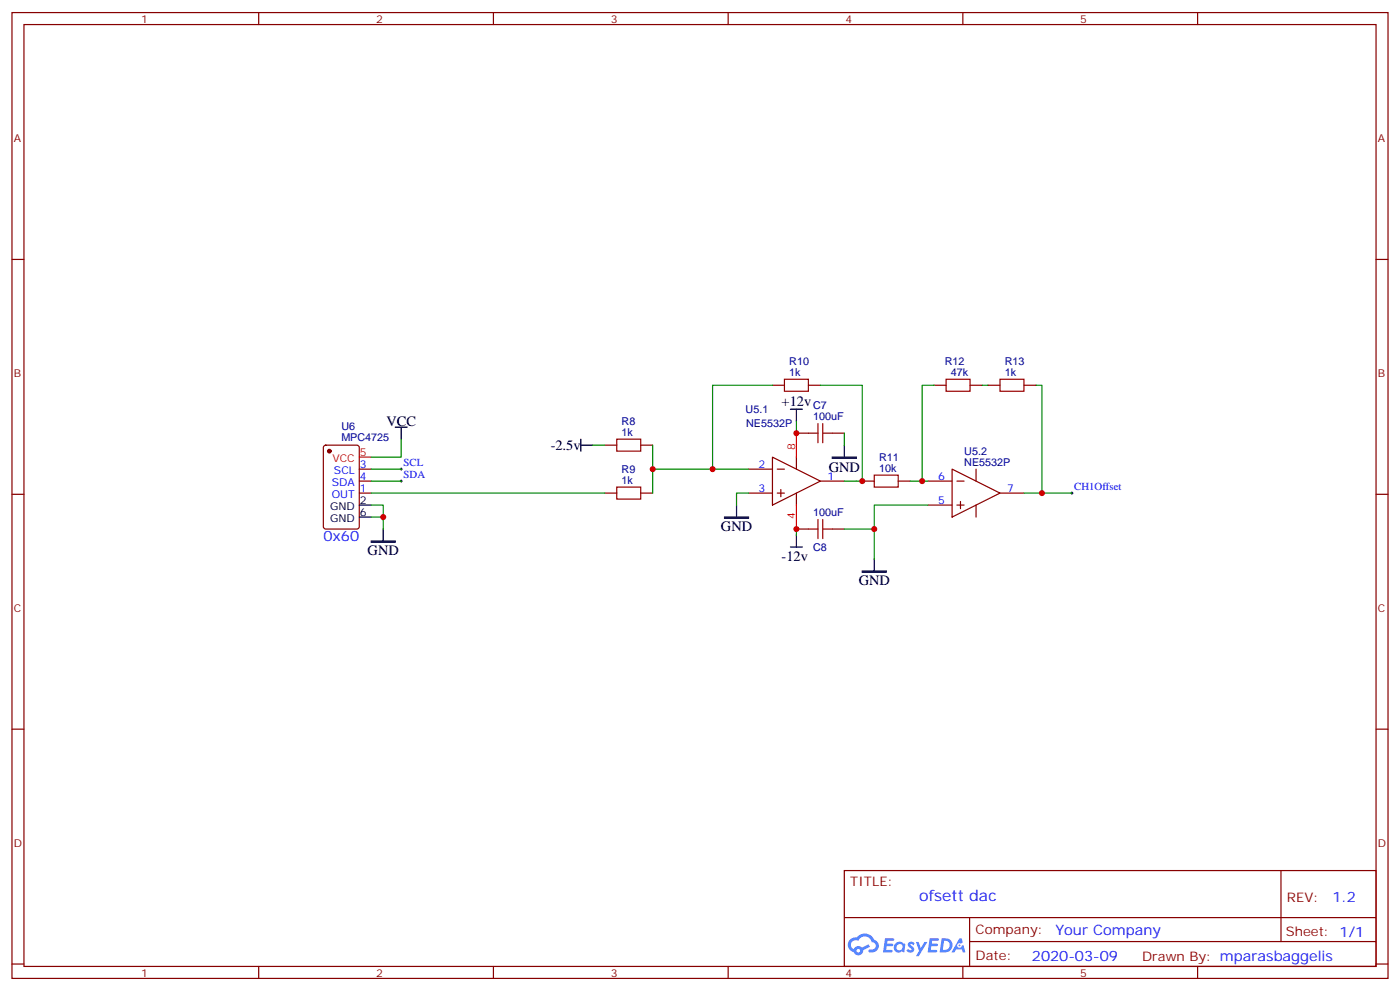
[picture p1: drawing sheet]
<svg xmlns="http://www.w3.org/2000/svg" width="412mm" height="292mm" viewBox="0 0 412 292" stroke-linecap="round" stroke-linejoin="round" font-family="sans-serif">
<g fill="none" stroke="#870000" stroke-width=".35">
<path d="M3.5 3.7h405.4v284.3h-405.4zM7.1 7.2h398.2v277.3h-398.2zM76.2 3.7v3.5M145.3 3.7v3.5M214.5 3.7v3.5M283.6 3.7v3.5M352.8 3.7v3.5M3.5 76.4h3.6M405.3 76.4h3.6M3.5 145.5h3.6M405.3 145.5h3.6M3.5 214.7h3.6"/>
<path d="M405.3 214.7h3.6M248.7 256.3h156.6v28.2h-156.6zM377.3 256.3v20.9M248.7 270.1h156.5M285.6 277.2h119.6M285.6 270.1v14.2M3.5 283.8h3.6M76.2 284.5v3.5M145.3 284.5v3.5M214.5 284.5v3.5M283.6 284.5v3.5M352.8 284.5v3.5"/>
<path d="M405.3 283.8h3.6"/>
</g>
<g fill="#5487ff">
<path d="M267.7 277.5a1.22 1.22 0 0 1 1.7 .2l-.4 .6a.47 .47 0 0 0-.3-.4 .47 .47 0 0 0-.5 .2l.1 .2a1.14 1.14 0 0 1 .8 1.8 1.14 1.14 0 0 1-1.9 0l-.2-.2 .5-.6 .7 .5a.29 .29 0 0 0 .3-.3 .29 .29 0 0 0-.2-.3 1.04 1.04 0 0 1-.6-1.7z"/>
<path d="M260.7 276.2h2.4l.3 .2-.2 .5-1.8 .1-.1 .8h1.5l.3 .4-.3 .4h-1.6l-.2 1.1h1.7l.2 .3-.2 .3-2.6 .1z"/>
<path d="M273.8 276.2h2.4l.3 .2-.1 .5-1.8 .1-.2 .8h1.6l.3 .4-.4 .4-1.6-.1-.1 1.1 1.7 .1 .2 .3-.2 .3-2.6 .1z"/>
<path d="M282.6 276.2h.7l.3 1.3-.6 .3a.69 .69 0 0 0-1 .3 .69 .69 0 0 0 .4 .9 .69 .69 0 0 0 .9-.6l.5-.2 .6 2.2h-.8l-.2-.9h-1.8l-.5 .9h-.8z"/>
<path d="M269.8 277.3h.8l.6 1.8 1.1-1.8h.9l-2.6 4.2h-.8l.9-1.5z"/>
<path d="M277.4 276.2l-.6 4.2h1.3a2.11 2.11 0 0 0 2.5-2.1 2.11 2.11 0 0 0-2.5-2.1zM278.1 277a1.39 1.39 0 0 1 1.7 1.4 1.39 1.39 0 0 1-1.8 1.2h-.3z"/>
<path d="M263.7 277.8a1.54 1.54 0 0 0-.1 2.2 1.54 1.54 0 0 0 2.2 .1l.6 .3 .3-2.3-.2-.3h-.4a1.49 1.49 0 0 0-2.4 0zM264 278.8a.94 .94 0 0 1 1.8 0 .94 .94 0 0 1-1.8 0z"/>
<path d="M250.4 276.6a2.18 2.18 0 0 0 1.1 3.7 1.44 1.44 0 0 0 1.6 .9 1.44 1.44 0 0 0 1.2-1.4l2-1.1-.5-.7-1.9 1a1.47 1.47 0 0 0-2.4 .4 1.39 1.39 0 0 1-.7-1.9 1.39 1.39 0 0 1 2-.5 2.12 2.12 0 0 1 2.2-1.3 2.12 2.12 0 0 1 1.9 1.7 1.14 1.14 0 0 1 1.1 1.4 1.14 1.14 0 0 1-1.7 .7 .43 .43 0 0 0-.5 .4 .43 .43 0 0 0 .4 .5 1.98 1.98 0 0 0 2.5-1.2 1.98 1.98 0 0 0-1.2-2.6 3.1 3.1 0 0 0-5.3-.6l-.9 .1zM252.3 279.9a.55 .55 0 0 1 1.1 0 .55 .55 0 0 1-1.1 0z"/>
<circle cx="282.6" cy="278.3" r=".26"/>
</g>
<g fill="none" stroke="#870000" stroke-width=".35">
<path d="M227.5 113.4h3.6M238.1 113.4h3.6M275.2 113.4h3.5M285.8 113.4h3.5M291 113.4h3.6M301.6 113.4h3.6M95.5 131.3l.5-.2h9.1l.7 .4v23.5l-.4 .7-9.4 .1-.7-.5-.1-23.5zM105.8 138.1h3.6M178.2 131.1h3.5M188.7 131.1h3.6M220.5 138.1h7M227.5 134.6l14.2 7-14.2 7.1z"/>
<path d="M229 138.1h2.1M234.6 134.6v3.5M234.6 127.5h3.5M245.2 127.5h3.5M280.5 138.1l14.1 7.1-14.1 7zM287.5 138.1v3.5M105.8 145.2h3.6M105.8 141.6h3.6M178.2 145.2h3.5M188.7 145.2h3.6M220.5 145.2h7M229 145.2h2.1"/>
<path d="M230 144.1v2.1M234.6 145.2v3.5M234.6 155.8h3.5M241.7 141.6h7M245.2 155.8h3.5M254 141.6h3.5M264.6 141.6h3.5M273.4 141.6h7.1M273.4 148.7h7.1M281.9 141.6h2.1M281.9 148.7h2.1M282.9 147.6v2.2"/>
<path d="M287.5 148.7v3.5M294.6 145.2h7"/>
</g>
<path d="M105.8 134.6h3.6M234.6 127.5v7.1M234.6 148.7v7.1" fill="none" stroke="#f00" stroke-width=".35"/>
<g fill="none" stroke="#a10000" stroke-width=".35">
<path d="M231.1 111.7h7v3.5h-7zM278.7 111.7h7.1v3.5h-7.1zM294.6 111.7h7v3.5h-7zM181.7 129.3h7v3.5h-7zM238.1 127.5h2.8M240.9 124.7v5.7M242.4 124.7v5.7M242.4 127.5h2.8M257.5 139.9h7.1v3.5h-7.1zM181.7 143.4h7v3.5h-7zM238.1 155.8h2.8M240.9 152.9v5.7"/>
<path d="M242.4 152.9v5.7M242.4 155.8h2.8"/>
</g>
<circle cx="97" cy="132.8" r=".53" fill="#870000" stroke="#870000" stroke-width=".35"/>
<g fill="none" stroke="#000" stroke-width=".35">
<path d="M116.4 125.8h3.5M118.2 125.8v3.5M171.1 131.1h3.5M171.1 129.3v3.5M232.8 120.5h3.6M234.6 120.5v3.5M248.7 131.1v3.5M105.8 148.7h3.6M105.8 152.2h3.6M112.9 155.8v3.5M217 148.7v3.5M234.6 157.5v3.5"/>
<path d="M232.8 161h3.6M257.5 164.6v3.5"/>
</g>
<path d="M117.8 138.1h.7M118.2 137.8v.7M117.8 141.6h.7M118.2 141.3v.7M315.4 145.2h.7M315.7 144.8v.7" fill="none" stroke="#000" stroke-width=".29"/>
<path d="M245.2 134.6h7v.3h-7zM109.4 159.3h7v.3h-7zM213.4 152.2h7.1v.4h-7.1zM254 168.1h7.1v.4h-7.1z" fill="#000" stroke="#000" stroke-width=".35"/>
<g fill="none" stroke="#008700" stroke-width=".35">
<path d="M227.5 113.4h-17.6v24.7M241.7 113.4h12.3v28.2h-5.3M275.2 113.4h-3.6v28.2M289.3 113.4h1.7M305.2 113.4h1.7v31.8M109.4 138.1h8.8M118.2 129.3v5.3h-8.8M174.6 131.1h3.6M192.3 138.1h28.2M192.3 131.1v14.1M234.6 124v3.5M248.7 127.5v3.6"/>
<path d="M109.4 148.7h3.5v7.1M109.4 141.6h8.8M109.4 145.2h68.8M109.4 152.2h3.5M220.5 145.2h-3.5v3.5M234.6 155.8v1.7M248.7 155.8h8.8M268.1 141.6h5.3M273.4 148.7h-15.9v15.9M301.6 145.2h14.1"/>
</g>
<g fill="#c00">
<circle cx="192.3" cy="138.1" r=".88"/>
<circle cx="209.9" cy="138.1" r=".88"/>
<circle cx="271.6" cy="141.6" r=".88"/>
<circle cx="112.9" cy="152.2" r=".88"/>
<circle cx="254" cy="141.6" r=".88"/>
<circle cx="306.9" cy="145.2" r=".88"/>
<circle cx="234.6" cy="127.5" r=".88"/>
<circle cx="257.5" cy="155.8" r=".88"/>
<circle cx="234.6" cy="155.8" r=".88"/>
</g>
<text font-size="4.6" fill="#00f" x="270.8" y="265.3">ofsett dac</text>
<g font-size="4.2">
<text x="230.2" y="119.4">+12v</text>
<text x="113.8" y="125.4">VCC</text>
<text x="162.2" y="132.5">-2.5v</text>
<text x="244.1" y="138.8">GND</text>
<text x="212.4" y="156.5">GND</text>
<text x="108.3" y="163.5">GND</text>
<text x="230.2" y="165">-12v</text>
<text x="252.9" y="172.3">GND</text>
</g>
<g font-size="4.2" fill="#00f">
<text x="95.2" y="159.3">0x60</text>
<text x="392.5" y="265.6">1.2</text>
<text x="310.9" y="275.1">Your Company</text>
<text x="304" y="282.9">2020-03-09</text>
</g>
<g font-size="3.9" fill="#800">
<text x="250.5" y="260.9">TITLE:</text>
<text x="379.1" y="265.6">REV:</text>
<text x="287.4" y="275.1">Company:</text>
<text x="378.7" y="275.7">Sheet: 1/1</text>
<text x="287.4" y="282.8">Date:</text>
<text x="336.4" y="282.8">Drawn By: mparasbaggelis</text>
</g>
<g font-size="3.2" fill="#800">
<text x="41.6" y="6.7">1</text>
<text x="110.8" y="6.7">2</text>
<text x="179.9" y="6.7">3</text>
<text x="249.1" y="6.7">4</text>
<text x="318.2" y="6.7">5</text>
<text x="4.1" y="41.8">A</text>
<text x="405.9" y="41.8">A</text>
<text x="4.1" y="110.9">B</text>
<text x="405.9" y="110.9">B</text>
<text x="4.1" y="180.1">C</text>
<text x="405.9" y="180.1">C</text>
<text x="4.1" y="249.2">D</text>
<text x="405.9" y="249.2">D</text>
<text x="41.6" y="287.5">1</text>
<text x="110.8" y="287.5">2</text>
<text x="179.9" y="287.5">3</text>
<text x="249.1" y="287.5">4</text>
<text x="318.2" y="287.5">5</text>
</g>
<g font-size="3.2" fill="#000080">
<text x="232.5" y="107.4">R10</text>
<text x="278.3" y="107.5">R12</text>
<text x="296" y="107.5">R13</text>
<text x="232.5" y="110.6">1k</text>
<text x="280.1" y="110.6">47k</text>
<text x="296" y="110.6">1k</text>
<text x="183.1" y="125.1">R8</text>
<text x="219.6" y="121.6">U5.1</text>
<text x="219.8" y="125.8">NE5532P</text>
<text x="239.5" y="123.6">100uF</text>
<text x="239.5" y="120.5">C7</text>
<text x="100.6" y="129.8">MPC4725</text>
<text x="100.6" y="126.6">U6</text>
<text x="183.1" y="128.2">1k</text>
<text x="258.9" y="135.6">R11</text>
<text x="284" y="137.1">NE5532P</text>
<text x="284" y="133.9">U5.2</text>
<text x="183.1" y="142.3">1k</text>
<text x="183.1" y="139.2">R9</text>
<text x="258.9" y="138.8">10k</text>
<text x="239.5" y="151.9">100uF</text>
<text x="239.5" y="162.2">C8</text>
</g>
<g font-size="3.2" fill="#f00">
<text x="97.9" y="136">VCC</text>
<text x="106" y="134.2">5</text>
<text x="234.2" y="132.5" transform="rotate(-90 234.2 132.5)">8</text>
<text x="234.2" y="152.8" transform="rotate(-90 234.2 152.8)">4</text>
</g>
<g font-size="3.2" fill="#00f">
<text x="106" y="137.8">3</text>
<text x="118.9" y="137.2">SCL</text>
<text x="223.4" y="137.8">2</text>
<text x="97.7" y="143.1">SDA</text>
<text x="98.4" y="139.5">SCL</text>
<text x="106" y="141.3">4</text>
<text x="118.9" y="140.8">SDA</text>
<text x="243.8" y="141.3">1</text>
<text x="276.3" y="141.3">6</text>
<text x="97.8" y="146.6">OUT</text>
<text x="106" y="144.8">1</text>
<text x="223.4" y="144.8">3</text>
<text x="276.3" y="148.3">5</text>
<text x="296.7" y="144.8">7</text>
<text x="316.4" y="144.3">CH1Offset</text>
</g>
<g font-size="3.2">
<text x="106" y="148.3">2</text>
<text x="97.2" y="150.1">GND</text>
<text x="97.2" y="153.6">GND</text>
<text x="106" y="151.9">6</text>
</g>
</svg>
